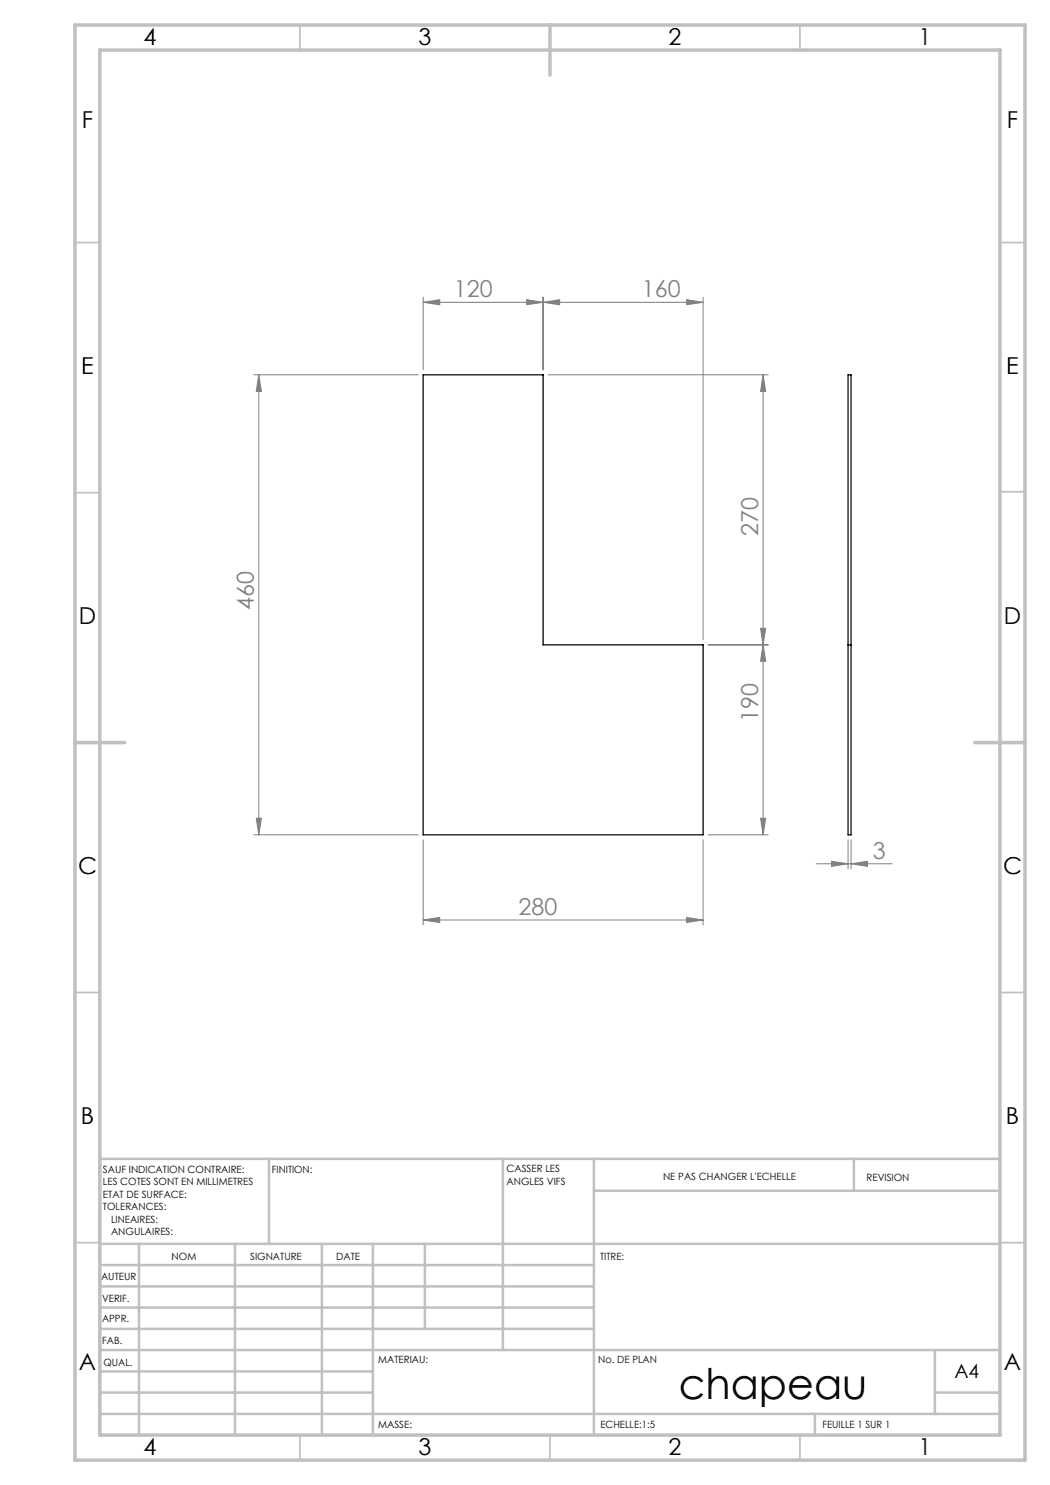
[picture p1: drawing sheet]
<svg xmlns="http://www.w3.org/2000/svg" width="210mm" height="297mm" viewBox="0 0 210 297" stroke-linecap="round" stroke-linejoin="round" font-family="sans-serif">
<g fill="none" stroke="#808080" stroke-width=".2">
<path d="M84.6 59.4v14.6M105.3 59.9l3.3 .6-3.3 .5zM108.6 59.4v14.6M137.3 59.9l3.3 .6-3.3 .5zM140.6 59.4v68.5M50.8 75h32.8M51.8 75l.5 3.3h-1zM51.8 75v92M84.6 60.5l3.3-.6v1.1zM84.6 60.5h56M108.6 60.5l3.3-.6v1.1zM109.6 75h44"/>
<path d="M152.6 75v92M152.6 75l.5 3.3h-1zM141.6 129h12M152.1 125.7h1l-.5 3.3zM152.6 129l.5 3.3h-1zM50.8 167h32.8M51.3 163.7h1l-.5 3.3zM84.6 168v17M140.6 168v17M141.6 167h12M152.1 163.7h1l-.5 3.3zM163.3 172.8h15.1"/>
<path d="M166.3 172.3l3.3 .5-3.3 .5zM169.6 168v5.8M170.2 172.8l3.3-.5v1zM170.2 168v5.8M84.6 184l3.3-.5v1zM84.6 184h56M137.3 183.5l3.3 .5-3.3 .5z"/>
</g>
<g fill="none" stroke="#c0c0c0" stroke-width=".35">
<path d="M60 5v5M160 5v5M15 48.5h5M200 48.5h5M15 98.5h5M200 98.4h5M15 198.5h5M200 198.5h5M15 248.5h5M200 248.5h5M60 287v5M110 287v5"/>
<path d="M160 287v5"/>
</g>
<g fill="none" stroke="#c0c0c0" stroke-width=".5">
<path d="M53.8 231.8v17M100.6 231.8v38.2M118.8 231.8v55.2M118.8 238.2h81.2M170.8 231.8v6.4M200 231.8h-180v55.2M20 248.8h180M20 257.3h98.8M20 253h98.8M27.8 248.8v38.2M47 248.8v38.2M64.4 248.8v38.2"/>
<path d="M74.6 248.8v38.2M85 248.8v17M20 265.8h98.8M20 261.5h98.8M20 278.5h54.6M20 274.3h54.6M20 270h180M187 278.5h13M187 270v12.8M20 282.8h180M163 282.8v4.2"/>
</g>
<path d="M15 5h190v287h-190zM20 10h180v277h-180zM110 5v10M15 148.5h10M195 148.5h10" fill="none" stroke="#c0c0c0" stroke-width=".7"/>
<g fill="#808080">
<path d="M105.3 59.9l3.3 .6-3.3 .5zM84.6 60.5l3.3-.6v1.1zM137.3 59.9l3.3 .6-3.3 .5zM108.6 60.5l3.3-.6v1.1z"/>
<path d="M84.6 184l3.3-.5v1zM137.3 183.5l3.3 .5-3.3 .5zM166.3 172.3l3.3 .5-3.3 .5zM170.2 172.8l3.3-.5v1z"/>
<path d="M152.1 125.7h1l-.5 3.3zM152.6 75l.5 3.3h-1zM152.1 163.7h1l-.5 3.3zM152.6 129l.5 3.3h-1z"/>
<path d="M51.8 75l.5 3.3h-1zM51.3 163.7h1l-.5 3.3z"/>
</g>
<path d="M84.6 75h24v54h32v38h-56zM169.6 75h.6v92h-.6zM169.6 129h.6" fill="none" stroke="#000" stroke-width=".25"/>
<text font-size="8.5" x="135.8" y="279.7">chapeau</text>
<g font-size="4.7">
<text x="28.7" y="9">4</text>
<text x="83.7" y="9">3</text>
<text x="133.7" y="9">2</text>
<text x="183.7" y="9">1</text>
<text x="16.4" y="25.5">F</text>
<text x="201.4" y="25.5">F</text>
<text x="16.2" y="74.8">E</text>
<text x="201.2" y="74.8">E</text>
<text x="15.8" y="124.8">D</text>
<text x="200.8" y="124.8">D</text>
<text x="15.6" y="174.8">C</text>
<text x="200.6" y="174.8">C</text>
<text x="16.2" y="224.8">B</text>
<text x="201.2" y="224.8">B</text>
<text x="15.8" y="274">A</text>
<text x="200.8" y="274">A</text>
<text x="28.7" y="291">4</text>
<text x="83.7" y="291">3</text>
<text x="133.7" y="291">2</text>
<text x="183.7" y="291">1</text>
</g>
<g font-size="4.7" fill="#808080">
<text x="90.8" y="59.4">120</text>
<text x="128.4" y="59.4">160</text>
<text x="151.6" y="107.3" transform="rotate(-90 151.6 107.3)">270</text>
<text x="50.8" y="121.9" transform="rotate(-90 50.8 121.9)">460</text>
<text x="151.6" y="144.5" transform="rotate(-90 151.6 144.5)">190</text>
<text x="174.6" y="171.7">3</text>
<text x="103.7" y="183">280</text>
</g>
<text font-size="3.9" x="190.9" y="275.5">A4</text>
<g font-size="2">
<text x="20.6" y="234.6">SAUF INDICATION CONTRAIRE:</text>
<text x="20.6" y="237.1">LES COTES SONT EN MILLIMETRES</text>
<text x="20.6" y="239.6">ETAT DE SURFACE:</text>
<text x="54.4" y="234.6">FINITION:</text>
<text x="101.3" y="234.5">CASSER LES</text>
<text x="101.3" y="237">ANGLES VIFS</text>
<text x="132.6" y="236">NE PAS CHANGER L'ECHELLE</text>
<text x="173.3" y="236.2">REVISION</text>
<text x="20.6" y="242.1">TOLERANCES:</text>
<text x="22.2" y="244.6">LINEAIRES:</text>
<text x="22.2" y="247.1">ANGULAIRES:</text>
<text x="34.3" y="252">NOM</text>
<text x="50" y="251.9">SIGNATURE</text>
<text x="67.2" y="251.9">DATE</text>
<text x="120" y="251.9">TITRE:</text>
<text x="20.2" y="256.1">AUTEUR</text>
<text x="20.4" y="260.3">VERIF.</text>
<text x="20.4" y="264.4">APPR.</text>
<text x="20.5" y="268.8">FAB.</text>
<text x="20.7" y="273.1">QUAL.</text>
<text x="75.7" y="272.5">MATERIAU:</text>
<text x="119.6" y="272.5">No. DE PLAN</text>
<text x="75.6" y="285.5">MASSE:</text>
<text x="120.1" y="285.6">ECHELLE:1:5</text>
<text x="164.5" y="285.6">FEUILLE 1 SUR 1</text>
</g>
</svg>
